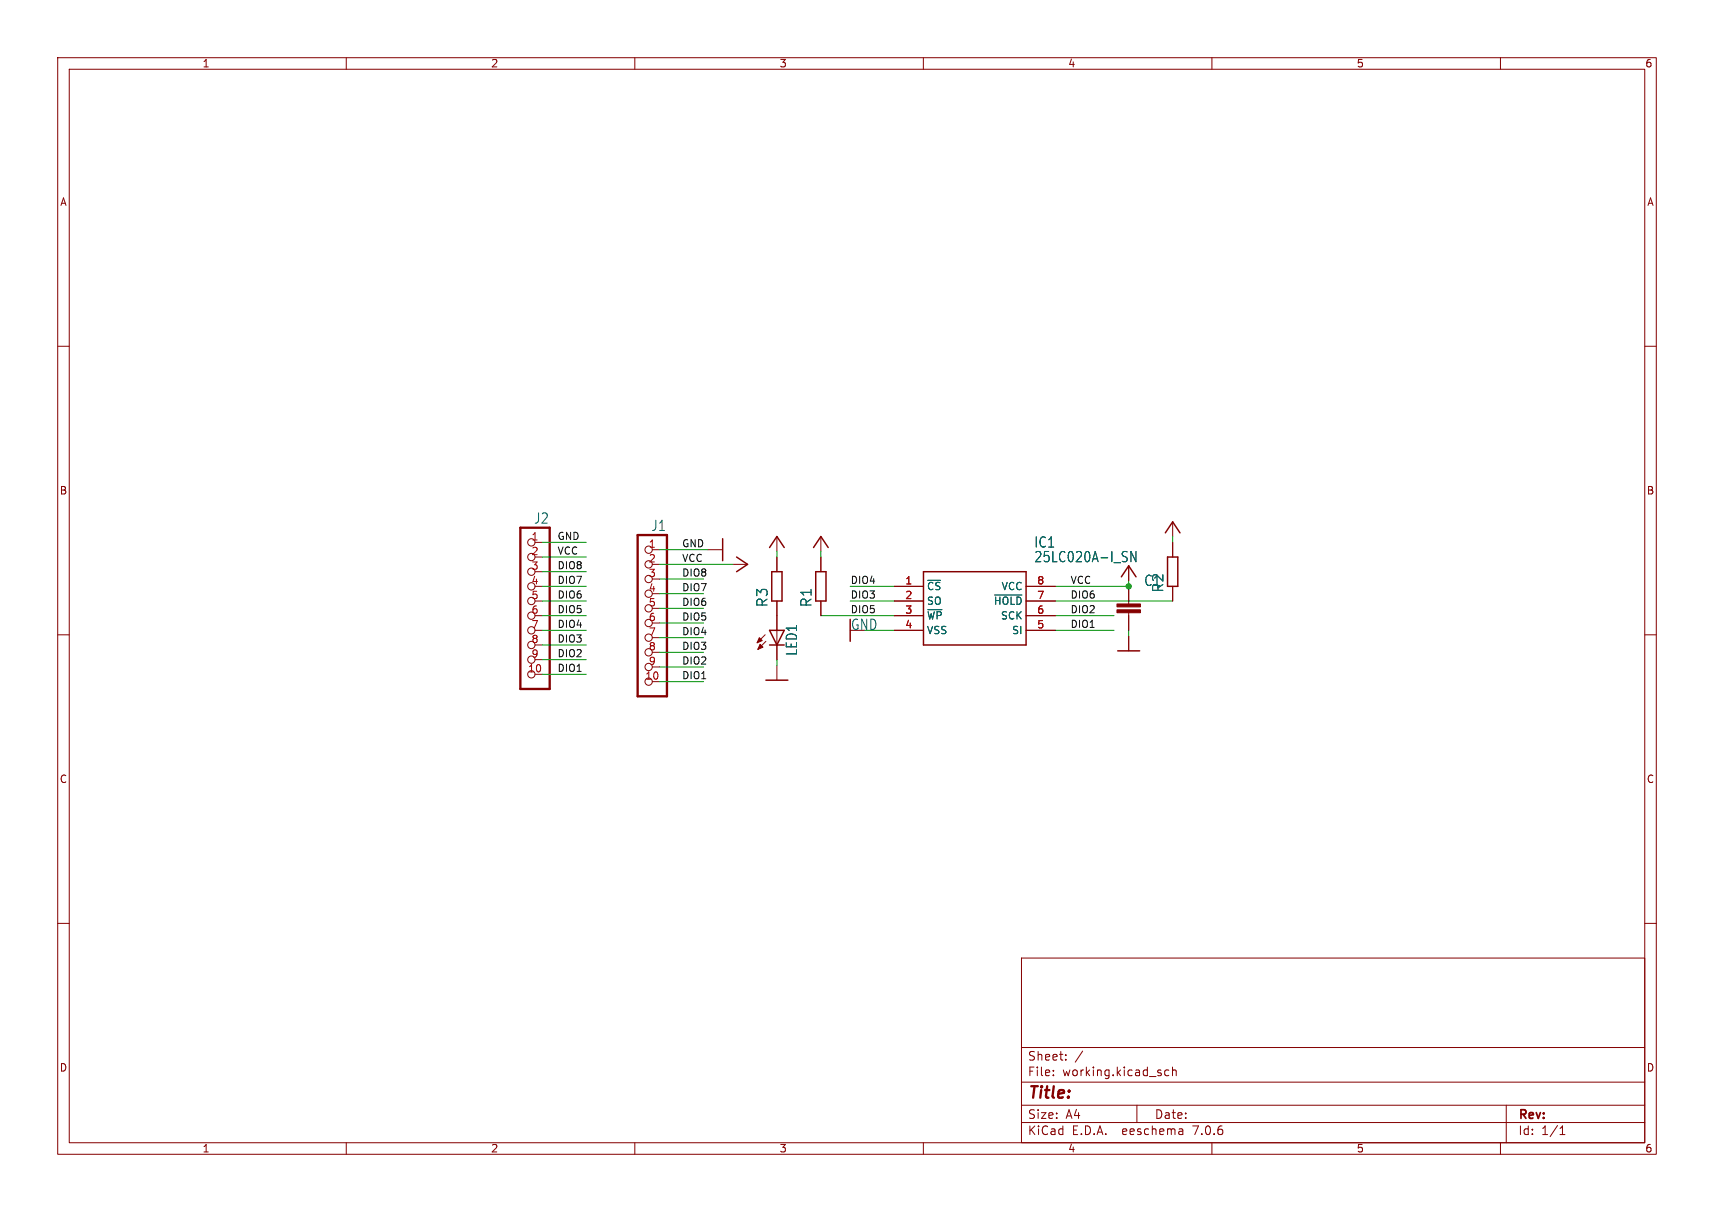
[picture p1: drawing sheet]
<svg xmlns="http://www.w3.org/2000/svg" width="297mm" height="210mm" viewBox="0 0 297 210" stroke-linecap="round" stroke-linejoin="round" font-family="sans-serif">
<g fill="none" stroke="#840000" stroke-width=".17">
<path d="M10 10h277v190h-277zM12 12h273v186h-273zM60 10v2M110 10v2M160 10v2M210 10v2M260 10v2M10 60h2M285 60h2M92.7 94h1.3M92.7 96.5h1.3M92.7 99.1h1.3"/>
<path d="M113 95.3h1.3M113 97.8h1.3M122.7 95.3h2.5M127 97.8h2.5M134.6 93v2.5M134.6 96.5v2.6M142.2 93v2.5M142.2 96.5v2.6M195.6 98v2.6M203.2 90.4v2.6M203.2 94v2.5M10 110h2"/>
<path d="M92.7 101.6h1.3M92.7 104.1h1.3M92.7 106.7h1.3M92.7 109.2h1.3M92.7 116.8h1.3M92.7 111.8h1.3M92.7 114.3h1.3M113 118.1h1.3M113 100.3h1.3M113 102.9h1.3M113 105.4h1.3M113 108h1.3"/>
<path d="M113 110.5h1.3M113 113h1.3M113 115.6h1.3M132.6 110l-1.4 1.4M132.7 111.1l-1.4 1.4M134.6 104.1v10.2M134.6 115.3v2.6M142.2 104.1v2.6M154.9 101.6h5.1M154.9 104.1h5.1M154.9 106.7h5.1M154.9 109.2h5.1"/>
<path d="M177.8 101.6h5.1M177.8 104.1h5.1M177.8 106.7h5.1M177.8 109.2h5.1M195.6 101.6v3M195.6 106.2v3M195.6 110.2v2.6M203.2 101.6v2.5M285 110h2M10 160h2M285 160h2M177 166h108v32h-108z"/>
<path d="M60 198v2M110 198v2M160 198v2M177 194.5h108M177 191.5h108M177 187.5h108M177 181.5h108M182.5 186.3v.1M182.5 185.5v.1M184.7 183.6v.1M184.7 182.8v.1M187.6 182.1l-1.3 2"/>
<path d="M197 191.5v3M202.5 185.5l-.4-.1-.3 .3v.4l.2 .2h.5M203.2 185.5l.2-.1 .3 .1 .1 .9M203.2 184.9v1.5M204.9 195.7l.1 .9M205 196.5l-.2 .1M205 196h-.2M210 198v2M260 198v2M261 191.5v6.5M270.3 196.6h.9M270.3 195.5l.4-.4v1.5"/>
<circle cx="92.1" cy="94" r=".63"/>
<circle cx="92.1" cy="96.5" r=".63"/>
<circle cx="92.1" cy="99.1" r=".63"/>
<circle cx="112.4" cy="95.2" r=".63"/>
<circle cx="112.4" cy="97.8" r=".63"/>
<circle cx="92.1" cy="111.8" r=".63"/>
<circle cx="92.1" cy="116.8" r=".63"/>
<circle cx="92.1" cy="101.6" r=".63"/>
<circle cx="92.1" cy="109.2" r=".63"/>
<circle cx="92.1" cy="106.7" r=".63"/>
<circle cx="92.1" cy="114.3" r=".63"/>
<circle cx="92.1" cy="104.1" r=".63"/>
<circle cx="112.4" cy="115.6" r=".63"/>
<circle cx="112.4" cy="102.9" r=".63"/>
<circle cx="112.4" cy="107.9" r=".63"/>
<circle cx="112.4" cy="105.4" r=".63"/>
<circle cx="112.4" cy="118.1" r=".63"/>
<circle cx="112.4" cy="100.3" r=".63"/>
<circle cx="112.4" cy="113" r=".63"/>
<circle cx="112.4" cy="110.5" r=".63"/>
</g>
<g fill="none" stroke="#840000" stroke-width=".25">
<path d="M125.2 93.3v3.9M127.6 96.5l1.9 1.3-1.9 1.3M133.3 94.9l1.3-1.9 1.3 1.9M133.7 99.1h1.8v5h-1.8zM141 94.9l1.2-1.9 1.3 1.9M141.4 99.1h1.7v5h-1.7zM160 99.1h17.8v12.7h-17.8zM194.3 99.9l1.3-1.9 1.2 1.9M201.9 92.3l1.3-1.9 1.3 1.9M202.3 96.5h1.8v5.1h-1.8zM132.7 117.9h3.8M133.3 111.8h2.6"/>
<path d="M133.3 109.2h2.6l-1.3 2.6zM147.3 107.3v3.8M193.7 112.8h3.8"/>
</g>
<path d="M195 96.5l.3 .3v.4l-.3 .1M195.1 95.6h.2M196.8 95.6v1.7l-.8-1.7v1.7M172.4 103.1h4.7" fill="none" stroke="#006464" stroke-width=".17"/>
<g fill="#840000" stroke="#840000" stroke-width=".17">
<path d="M131.6 110.5l.5 .5-.9 .4z"/>
<path d="M131.7 111.6l.5 .5-.9 .4z"/>
<path d="M193.5 105.7h4.1v.5h-4.1z"/>
<path d="M193.5 104.6h4.1v.6h-4.1z"/>
</g>
<path d="M90.2 91.4h5v28h-5zM110.5 92.7h5.1v28h-5.1z" fill="none" stroke="#840000" stroke-width=".41"/>
<g fill="none" stroke="#009600" stroke-width=".17">
<path d="M94 99.1h7.6M94 94h7.6M94 96.5h7.6M114.3 97.8h12.7M114.3 95.3h8.4M134.6 95.5v1M142.2 95.5v1M203.2 93v1M94 116.8h7.6M94 111.8h7.6M94 114.3h7.6M94 101.6h7.6"/>
<path d="M94 109.2h7.6M94 106.7h7.6M94 104.1h7.6M114.3 102.9h7.6M114.3 100.3h7.6M114.3 118.1h7.6M114.3 108h7.6M114.3 105.4h7.6M114.3 113h7.6M114.3 110.5h7.6M114.3 115.6h7.6M134.6 114.3v1"/>
<path d="M142.2 106.7h12.7M147.3 101.6h7.6M147.3 104.1h7.6M149.9 109.2h5M182.9 109.2h10.1M182.9 106.7h10.1M182.9 104.1h20.3M195.6 100.6v1h-12.7M195.6 109.2v1"/>
</g>
<circle cx="195.6" cy="101.6" r=".46" fill="#009600" stroke="#009600" stroke-width=".17"/>
<text font-size="2.8" fill="#840000" x="178" y="190.9">Title:</text>
<g font-size="2.5" fill="#006464">
<text x="92.4" y="90.9">J2</text>
<text x="112.8" y="92.2">J1</text>
<text x="179.1" y="95.1">IC1</text>
<text x="179.1" y="97.6">25LC020A-I_SN</text>
<text x="198.2" y="101.7">C1</text>
<text x="133.2" y="105.3" transform="rotate(-90 133.2 105.3)">R3</text>
<text x="140.8" y="105.3" transform="rotate(-90 140.8 105.3)">R1</text>
<text x="201.8" y="102.8" transform="rotate(-90 201.8 102.8)">R2</text>
<text x="138.3" y="113.7" transform="rotate(-90 138.3 113.7)">LED1</text>
<text x="147.4" y="109.4">GND</text>
</g>
<g font-size="2.1" fill="#840000">
<text x="178" y="184">Sheet:</text>
<text x="178" y="186.7">File:</text>
<text x="184.1" y="186.7">working.kicad_sch</text>
<text x="178" y="196.9">KiCad</text>
<text x="178" y="194.1">Size:</text>
<text x="184.7" y="194.1">A4</text>
<text x="185.7" y="196.9">E.D.A.</text>
<text x="194.6" y="196.9">eeschema</text>
<text x="200" y="194.1">Date:</text>
<text x="207" y="196.9">7.0.6</text>
<text x="263" y="194.3">Rev:</text>
<text x="263" y="196.9">Id:</text>
<text x="267.1" y="196.9">1/1</text>
</g>
<g font-size="1.8" fill="#840000">
<text x="35" y="11.9">1</text>
<text x="85" y="11.9">2</text>
<text x="135" y="11.9">3</text>
<text x="185" y="11.9">4</text>
<text x="235" y="11.9">5</text>
<text x="285" y="11.9">6</text>
<text x="10.3" y="35.9">A</text>
<text x="285.3" y="35.9">A</text>
<text x="10.3" y="85.9">B</text>
<text x="285.3" y="85.9">B</text>
<text x="10.3" y="135.9">C</text>
<text x="285.3" y="135.9">C</text>
<text x="10.3" y="185.9">D</text>
<text x="285.3" y="185.9">D</text>
<text x="35" y="199.9">1</text>
<text x="85" y="199.9">2</text>
<text x="135" y="199.9">3</text>
<text x="185" y="199.9">4</text>
<text x="235" y="199.9">5</text>
<text x="285" y="199.9">6</text>
</g>
<g font-size="1.8" fill="#a90000">
<text x="92" y="93.7">1</text>
<text x="112.3" y="95">1</text>
<text x="92" y="96.3">2</text>
<text x="92" y="98.8">3</text>
<text x="92" y="101.3">4</text>
<text x="112.3" y="97.5">2</text>
<text x="112.3" y="100.1">3</text>
<text x="156.8" y="101.3">1</text>
<text x="179.6" y="101.3">8</text>
<text x="92" y="103.9">5</text>
<text x="92" y="106.4">6</text>
<text x="112.3" y="102.6">4</text>
<text x="112.3" y="105.2">5</text>
<text x="112.3" y="107.7">6</text>
<text x="156.8" y="103.9">2</text>
<text x="156.8" y="106.4">3</text>
<text x="179.6" y="106.4">6</text>
<text x="179.6" y="103.9">7</text>
<text x="92" y="109">7</text>
<text x="92" y="111.5">8</text>
<text x="112.3" y="110.2">7</text>
<text x="112.3" y="112.8">8</text>
<text x="156.8" y="109">4</text>
<text x="179.6" y="109">5</text>
<text x="91.4" y="116.6">10</text>
<text x="92" y="114">9</text>
<text x="111.7" y="117.9">10</text>
<text x="112.3" y="115.3">9</text>
</g>
<g font-size="1.8" fill="#006464">
<text x="160.5" y="102.5">~{CS}</text>
<text x="160.5" y="105">SO</text>
<text x="160.5" y="107.5">~{WP}</text>
<text x="172.1" y="105">~{HOLD}</text>
<text x="173.3" y="107.5">SCK</text>
<text x="173.5" y="102.5">VCC</text>
<text x="160.5" y="110.1">VSS</text>
<text x="175.3" y="110.1">SI</text>
</g>
<g font-size="1.7" fill="#0f0f0f">
<text x="96.5" y="93.6">GND</text>
<text x="118.1" y="94.9">GND</text>
<text x="96.5" y="96.2">VCC</text>
<text x="96.5" y="98.7">DIO8</text>
<text x="96.5" y="101.3">DIO7</text>
<text x="118.1" y="97.4">VCC</text>
<text x="118.1" y="100">DIO8</text>
<text x="147.3" y="101.3">DIO4</text>
<text x="185.4" y="101.3">VCC</text>
<text x="96.5" y="106.3">DIO5</text>
<text x="96.5" y="103.8">DIO6</text>
<text x="118.1" y="107.6">DIO5</text>
<text x="118.1" y="105.1">DIO6</text>
<text x="118.1" y="102.5">DIO7</text>
<text x="147.3" y="106.3">DIO5</text>
<text x="147.3" y="103.8">DIO3</text>
<text x="185.4" y="106.3">DIO2</text>
<text x="185.4" y="103.8">DIO6</text>
<text x="96.5" y="114">DIO2</text>
<text x="96.5" y="108.9">DIO4</text>
<text x="96.5" y="111.4">DIO3</text>
<text x="118.1" y="112.7">DIO3</text>
<text x="118.1" y="110.1">DIO4</text>
<text x="185.4" y="108.9">DIO1</text>
<text x="96.5" y="116.5">DIO1</text>
<text x="118.1" y="115.2">DIO2</text>
<text x="118.1" y="117.8">DIO1</text>
</g>
</svg>
